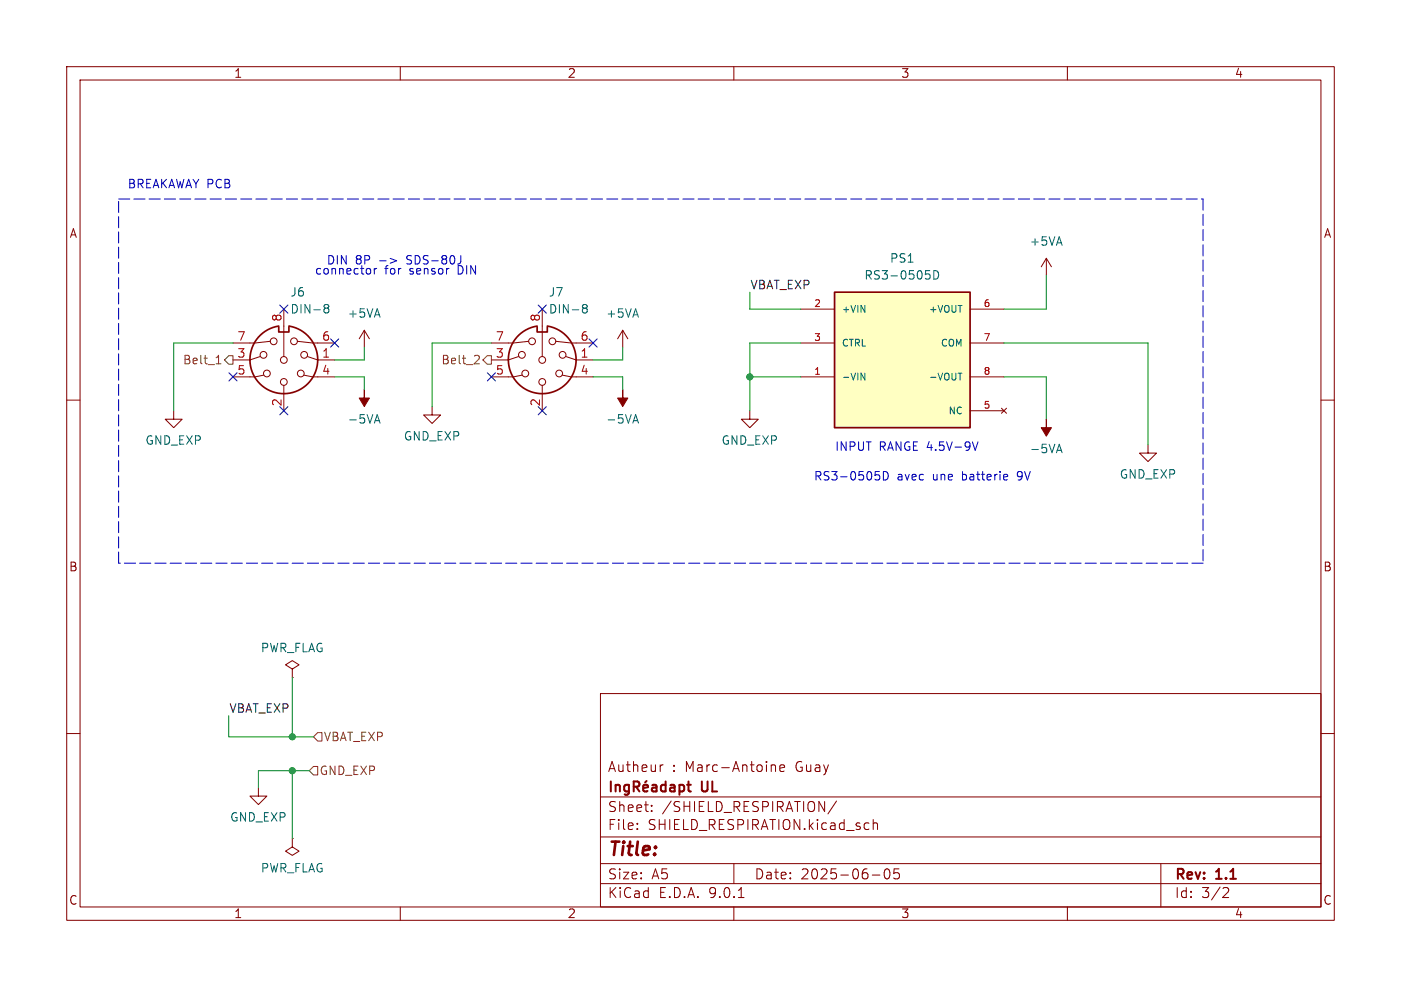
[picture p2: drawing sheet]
<svg xmlns="http://www.w3.org/2000/svg" width="210mm" height="148mm" viewBox="0 0 210 148" stroke-linecap="round" stroke-linejoin="round" font-family="sans-serif">
<g fill="none" stroke="#840000" stroke-width=".15">
<path d="M10 10h190v128h-190zM12 12h186v124h-186zM60 10v2M110 10v2M160 10v2M10 60h2M198 60h2M10 110h2M90 104h108v32h-108zM90 119.5h108M99.4 114.7l-.4 .1M115.7 114.8h.5v.9"/>
<path d="M116.9 115.2l.7-.2-.1-.2-.4-.1-.2 .2 .1 .7h.5M198 110h2M60 136v2M90 132.5h108M90 129.5h108M90 125.5h108M95.5 124.2v.2M95.5 123.5v.1M97.7 121.5v.2M97.7 120.8v.1M110 136v2M110 129.5v3"/>
<path d="M110.7 134.6h.8M125.4 120.1l-1.3 1.9M130.8 131.2h1.1M130.9 122.9v1.5M130.9 123.5a.37 .37 0 0 1 .6 .1v.8M132.7 130.4l.3-.1a.94 .94 0 0 1 0 1.5h-.1a.91 .91 0 0 1-.2-1.4zM134.8 130.3h-.8v.7l.2-.1h.5l.1 .2v.5l-.3 .2h-.3l-.2-.2M160 136v2M174 129.5v6.5M183.5 133.1l.5 .1a.41 .41 0 0 1 .1 .5l-.8 .9h.9"/>
</g>
<g fill="none" stroke="#840000" stroke-width=".3">
<path d="M91.6 117.2v1.5M92.3 117.7v1M92.3 117.8a.37 .37 0 0 1 .6 .1v.8M94.3 117.8l-.5-.1-.2 .3v.4l.1 .2h.6M94.3 117.7v1.2a.41 .41 0 0 1-.7 .2M95 118h.6a.41 .41 0 0 0 .3-.4 .41 .41 0 0 0-.3-.4h-.6v1.5M95.3 118l.5 .7M96.4 118.2l.7-.2v-.2l-.5-.1-.2 .2 .1 .7h.6M96.9 117.1l-.2 .2M97.8 117.8h.5l.1 .9M98.4 118l-.5 .1a.29 .29 0 0 0-.2 .3 .29 .29 0 0 0 .2 .3l.5-.1M99.8 117.8l-.5-.1-.2 .3v.4l.1 .2h.6"/>
<path d="M99.8 117.2v1.5M100.5 117.8h.6v.9M101.1 118l-.5 .1a.29 .29 0 0 0-.2 .3 .29 .29 0 0 0 .2 .3l.5-.1M101.8 117.8l.5-.1 .3 .3v.4l-.2 .2h-.6M101.8 117.7v1.5M103 117.7h.6M103.2 117.2v1.3l.1 .1 .3 .1"/>
</g>
<path d="M156.8 62.9v1.2h.8l-.8 1.3-.7-1.3h.7z" fill="#840000" stroke="#840000" stroke-width=".15"/>
<path d="M158.5 67.5h.6M158.8 66.6l.4 1.3" fill="none" stroke="#006464" stroke-width=".15"/>
<path d="M125.1 43.8h20.3v20.3h-20.3z" fill="#ffffc2"/>
<path d="M41.8 49v.8h1.5v-.8M41.8 48.9a5.1 5.1 0 0 0-3.5 7.8 5.1 5.1 0 0 0 8.5 0 5.1 5.1 0 0 0-3.5-7.8M80.5 49v.8h1.5v-.8M82 48.9a5.1 5.1 0 0 1 3.6 7.8 5.1 5.1 0 0 1-8.6 0 5.1 5.1 0 0 1 3.5-7.8M125.1 43.8h20.3v20.3h-20.3z" fill="none" stroke="#840000" stroke-width=".25"/>
<g fill="none" stroke="#840000" stroke-width=".15">
<path d="M156.8 38.7l-.7 1.3M156.8 38.7l.8 1.3M156.8 38.7v2.6M39 53.5l-1.5 .5h-2.6M39.5 56.3l-1.3 .2h-3.3M40.5 51.2l-2.3 .2h-3.3M42.5 46.4v7.1M42.5 57.8v3.8M44.6 51.2l2.3 .2h3.3M45.6 56.3l1.3 .2h3.3M46.1 53.5l1.5 .5h2.6M54.6 49.5l-.8 1.3"/>
<path d="M54.6 49.5l.8 1.3M54.6 49.5v2.6M77.7 53.5l-1.5 .5h-2.5M78.2 56.3l-1.2 .2h-3.3M79.2 51.2l-2.2 .2h-3.3M81.3 46.4v7.1M81.3 57.8v3.8M83.3 51.2l2.3 .2h3.3M84.3 56.3l1.3 .2h3.3M84.8 53.5l1.6 .5h2.5M93.3 49.5l-.7 1.3M93.3 49.5l.8 1.3"/>
<path d="M93.3 49.5v2.6M120 46.4h5.1M120 51.4h5.1M120 56.5h5.1M145.4 46.4h5.1M145.4 51.4h5.1M145.4 56.5h5.1M26 61.6v1.3h1.3l-1.3 1.2-1.2-1.2h1.2M64.8 61v1.2h1.2l-1.2 1.3-1.3-1.3h1.3M112.4 61.6v1.3h1.3l-1.3 1.2-1.3-1.2h1.3M145.4 61.6h5.1M150.1 61.2l.8 .8"/>
<path d="M150.9 61.2l-.8 .8M172.1 66.7v1.2h1.3l-1.3 1.3-1.3-1.3h1.3M38.7 118.1v1.3h1.3l-1.3 1.3-1.2-1.3h1.2M43.8 100.3l1-.6-1-.6-1 .6 1 .6v1.3M43.8 101.6h.1M43.8 125.7v1.3l-1 .6 1 .7 1-.7-1-.6M43.8 125.7h.1"/>
<circle cx="39.5" cy="53.2" r=".51"/>
<circle cx="40" cy="56" r=".51"/>
<circle cx="41" cy="51.2" r=".51"/>
<circle cx="42.5" cy="54" r=".51"/>
<circle cx="42.5" cy="57.3" r=".51"/>
<circle cx="44.1" cy="51.2" r=".51"/>
<circle cx="45.1" cy="56" r=".51"/>
<circle cx="45.6" cy="53.2" r=".51"/>
<circle cx="78.2" cy="53.2" r=".51"/>
<circle cx="78.7" cy="56" r=".51"/>
<circle cx="79.8" cy="51.2" r=".51"/>
<circle cx="81.3" cy="54" r=".51"/>
<circle cx="81.3" cy="57.3" r=".51"/>
<circle cx="82.8" cy="51.2" r=".51"/>
<circle cx="83.8" cy="56" r=".51"/>
<circle cx="84.3" cy="53.2" r=".51"/>
</g>
<g fill="none" stroke="#006464" stroke-width=".15">
<path d="M48.6 45.9l.2-.2h.4l.1 .3-.3 .2M48.6 46l.2 .2M48.8 46.2h.2M48.8 46.2l-.2 .3M49 46.2l.3 .3-.1 .4h-.4l-.2-.2M87.3 46l.2 .2M87.3 45.9l.2-.2h.4l.1 .3-.2 .2M87.5 46.2h.3M87.5 46.2l-.2 .3M87.8 46.2l.2 .3v.3l-.5 .1-.2-.2M129.1 56l.5 1v-1M138.8 40.6h.6"/>
<path d="M139.2 41.1l.2 .2v.3l-.2 .3M140 40.6a.64 .64 0 0 1 .7 .6 .64 .64 0 0 1-.7 .7zM143.6 56h.6M56.2 63.1h.6M56.5 62.2l.5 1.2M95 63.1h.6M95.3 62.2l.4 1.2"/>
</g>
<g fill="#840000" stroke="#840000" stroke-width=".15">
<path d="M93.3 58.4v1.3h.8l-.8 1.3-.7-1.3h.7z"/>
<path d="M54.6 58.4v1.3h.8l-.8 1.3-.8-1.3h.8z"/>
</g>
<path d="M32.4 54.6h.7M32.5 53.6l.3-.3v1.3M34.3 53.3h.6v1.3h-.6l-.6-.6zM71.6 53.3l.3 .2-.1 .3-.7 .8h.8M73 53.3h.7v1.3h-.7l-.6-.6zM47 110.5l.6-.6h.7v1.2h-.7zM47 114.9h.6v1.3h-.6l-.6-.6z" fill="none" stroke="#725600" stroke-width=".15"/>
<path d="M17.8 29.8h162.5M180.3 29.8v54.7M17.8 84.5v-54.7M180.3 84.5h-162.5" fill="none" stroke="#0000c2" stroke-width=".15" stroke-dasharray="1.7 .6"/>
<g fill="none" stroke="#009600" stroke-width=".15">
<path d="M34.9 51.4h-8.9v10.2M50.2 56.5h4.4v1.9M54.6 52.1v1.9h-4.4M73.7 51.4h-8.9v9.6M88.9 56.5h4.4v1.9M93.3 52.1v1.9h-4.4M112.4 56.5h7.6M112.4 43.8v2.6h7.6M120 51.4h-7.6v10.2M150.5 56.5h6.3v6.4M150.5 51.4h21.6v15.3M156.8 41.3v5.1h-6.3"/>
<path d="M34.3 107.3v3.2h12.7M43.8 101.6v8.9M43.8 115.6v10.1M46.4 115.6h-7.7v2.5"/>
</g>
<g fill="none" stroke="#000084" stroke-width=".15">
<path d="M34.3 55.9l1.2 1.2M35.5 55.9l-1.2 1.2M41.9 45.7l1.3 1.3M43.2 45.7l-1.3 1.3M49.6 50.8l1.2 1.2M50.8 50.8l-1.2 1.2M73.1 55.9l1.2 1.2M74.3 55.9l-1.2 1.2M80.7 45.7l1.2 1.3M81.9 45.7l-1.2 1.3M88.3 50.8l1.2 1.2M89.5 50.8l-1.2 1.2"/>
<path d="M41.9 61l1.3 1.2M43.2 61l-1.3 1.2M80.7 61l1.2 1.2M81.9 61l-1.2 1.2"/>
</g>
<path d="M58.5 38.7l1 .4-1 .4M69.1 38.3l-.1 1.1M55.5 40.4l.1 .5-.2 .1M56.1 40.3v.8M56.5 40.3h-.3l-.1 .2M131.2 70.7h.6M131.6 71.2l.3 .2v.3l-.3 .3M132.4 70.7a.64 .64 0 0 1 .8 .6 .64 .64 0 0 1-.8 .7zM145.8 66.3l.4 1.2 .4-1.2M150.9 71.1l.1 .3-.6 .2M151 71.9l-.1 .1" fill="none" stroke="#0000c2" stroke-width=".15"/>
<g fill="#009600" stroke="#009600" stroke-width=".15">
<circle cx="112.4" cy="56.5" r=".46"/>
<circle cx="43.8" cy="110.5" r=".46"/>
<circle cx="43.8" cy="115.6" r=".46"/>
</g>
<text font-size="2.8" fill="#840000" x="91" y="128.9">Title:</text>
<g font-size="2.1" fill="#840000">
<text x="91" y="116">Autheur</text>
<text x="100.7" y="116">: Marc-Antoine</text>
<text x="105.2" y="119.2">UL</text>
<text x="119.4" y="116">Guay</text>
<text x="91" y="124.7">File:</text>
<text x="91" y="122">Sheet:</text>
<text x="97.1" y="124.7">SHIELD_RESPIRATION.kicad_sch</text>
<text x="99.2" y="122">/SHIELD_RESPIRATION/</text>
<text x="91" y="134.9">KiCad</text>
<text x="91" y="132.1">Size:</text>
<text x="97.7" y="132.1">A5</text>
<text x="98.7" y="134.9">E.D.A.</text>
<text x="106.3" y="134.9">9.0.1</text>
<text x="113" y="132.1">Date:</text>
<text x="120" y="132.1">2025-06-05</text>
<text x="176" y="132.3">Rev:</text>
<text x="176" y="134.9">Id:</text>
<text x="180.1" y="134.9">3/2</text>
<text x="182.4" y="132.3">1.1</text>
</g>
<g font-size="1.8" fill="#840000">
<text x="35" y="11.9">1</text>
<text x="85" y="11.9">2</text>
<text x="135" y="11.9">3</text>
<text x="185" y="11.9">4</text>
<text x="10.3" y="35.9">A</text>
<text x="198.4" y="35.9">A</text>
<text x="10.3" y="85.9">B</text>
<text x="198.3" y="85.9">B</text>
<text x="10.3" y="135.9">C</text>
<text x="35" y="137.9">1</text>
<text x="85" y="137.9">2</text>
<text x="135" y="137.9">3</text>
<text x="185" y="137.9">4</text>
<text x="198.3" y="135.9">C</text>
</g>
<g font-size="1.8" fill="#0000c2">
<text x="19" y="28.3">BREAKAWAY PCB</text>
<text x="47.1" y="41.3">connector</text>
<text x="48.9" y="39.8">DIN</text>
<text x="53.3" y="39.8">8P</text>
<text x="56.9" y="39.8">-&gt;</text>
<text x="57.7" y="41.3">for</text>
<text x="61.2" y="39.8">SDS-80J</text>
<text x="61.5" y="41.3">sensor</text>
<text x="68.9" y="41.3">DIN</text>
<text x="125.1" y="67.7">INPUT</text>
<text x="131.8" y="67.7">RANGE 4.5V-9V</text>
<text x="121.9" y="72.1">RS3-0505D</text>
<text x="134.5" y="72.1">avec</text>
<text x="139.9" y="72.1">une</text>
<text x="144.5" y="72.1">batterie</text>
<text x="153" y="72.1">9V</text>
</g>
<g font-size="1.8" fill="#006464">
<text x="133.3" y="39.6">PS1</text>
<text x="154.3" y="37.1">+5VA</text>
<text x="43.4" y="44.7">J6</text>
<text x="43.4" y="47.2">DIN-8</text>
<text x="52" y="47.9">+5VA</text>
<text x="82.2" y="44.7">J7</text>
<text x="82.2" y="47.2">DIN-8</text>
<text x="90.8" y="47.9">+5VA</text>
<text x="129.5" y="42.1">RS3-0505D</text>
<text x="52" y="63.7">-5VA</text>
<text x="90.8" y="63.7">-5VA</text>
<text x="21.7" y="66.9">GND_EXP</text>
<text x="60.4" y="66.3">GND_EXP</text>
<text x="108.1" y="66.9">GND_EXP</text>
<text x="154.3" y="68.2">-5VA</text>
<text x="167.8" y="72">GND_EXP</text>
<text x="39" y="98">PWR_FLAG</text>
<text x="34.4" y="123.4">GND_EXP</text>
<text x="39" y="131">PWR_FLAG</text>
</g>
<g font-size="1.8" fill="#0f0f0f">
<text x="112.4" y="43.5">VBAT_EXP</text>
<text x="34.3" y="107">VBAT_EXP</text>
</g>
<g font-size="1.8" fill="#a90000">
<text x="35.5" y="53.7">3</text>
<text x="35.5" y="51.2">7</text>
<text x="42.3" y="48.3" transform="rotate(-90 42.3 48.3)">8</text>
<text x="48.2" y="53.7">1</text>
<text x="48.2" y="51.2">6</text>
<text x="74.2" y="53.7">3</text>
<text x="74.2" y="51.2">7</text>
<text x="81" y="48.3" transform="rotate(-90 81 48.3)">8</text>
<text x="86.9" y="53.7">1</text>
<text x="86.9" y="51.2">6</text>
<text x="35.5" y="56.3">5</text>
<text x="48.2" y="56.3">4</text>
<text x="74.2" y="56.3">5</text>
<text x="86.9" y="56.3">4</text>
<text x="42.3" y="61" transform="rotate(-90 42.3 61)">2</text>
<text x="81" y="61" transform="rotate(-90 81 61)">2</text>
</g>
<g font-size="1.8" fill="#725600">
<text x="27.3" y="54.8">Belt_1</text>
<text x="66.1" y="54.8">Belt_2</text>
<text x="48.5" y="111.4">VBAT_EXP</text>
<text x="47.8" y="116.4">GND_EXP</text>
</g>
<g font-size="1.4" fill="#a90000">
<text x="121.9" y="46.1">2</text>
<text x="147.3" y="46.1">6</text>
<text x="121.9" y="51.2">3</text>
<text x="147.3" y="51.2">7</text>
<text x="121.9" y="56.3">1</text>
<text x="147.3" y="56.3">8</text>
<text x="147.3" y="61.3">5</text>
</g>
<g font-size="1.4" fill="#006464">
<text x="126.1" y="47.1">+VIN</text>
<text x="139.1" y="47.1">+VOUT</text>
<text x="126.1" y="52.2">CTRL</text>
<text x="140.9" y="52.2">COM</text>
<text x="126.1" y="57.3">-VIN</text>
<text x="139.1" y="57.3">-VOUT</text>
<text x="142.1" y="62.3">NC</text>
</g>
</svg>
